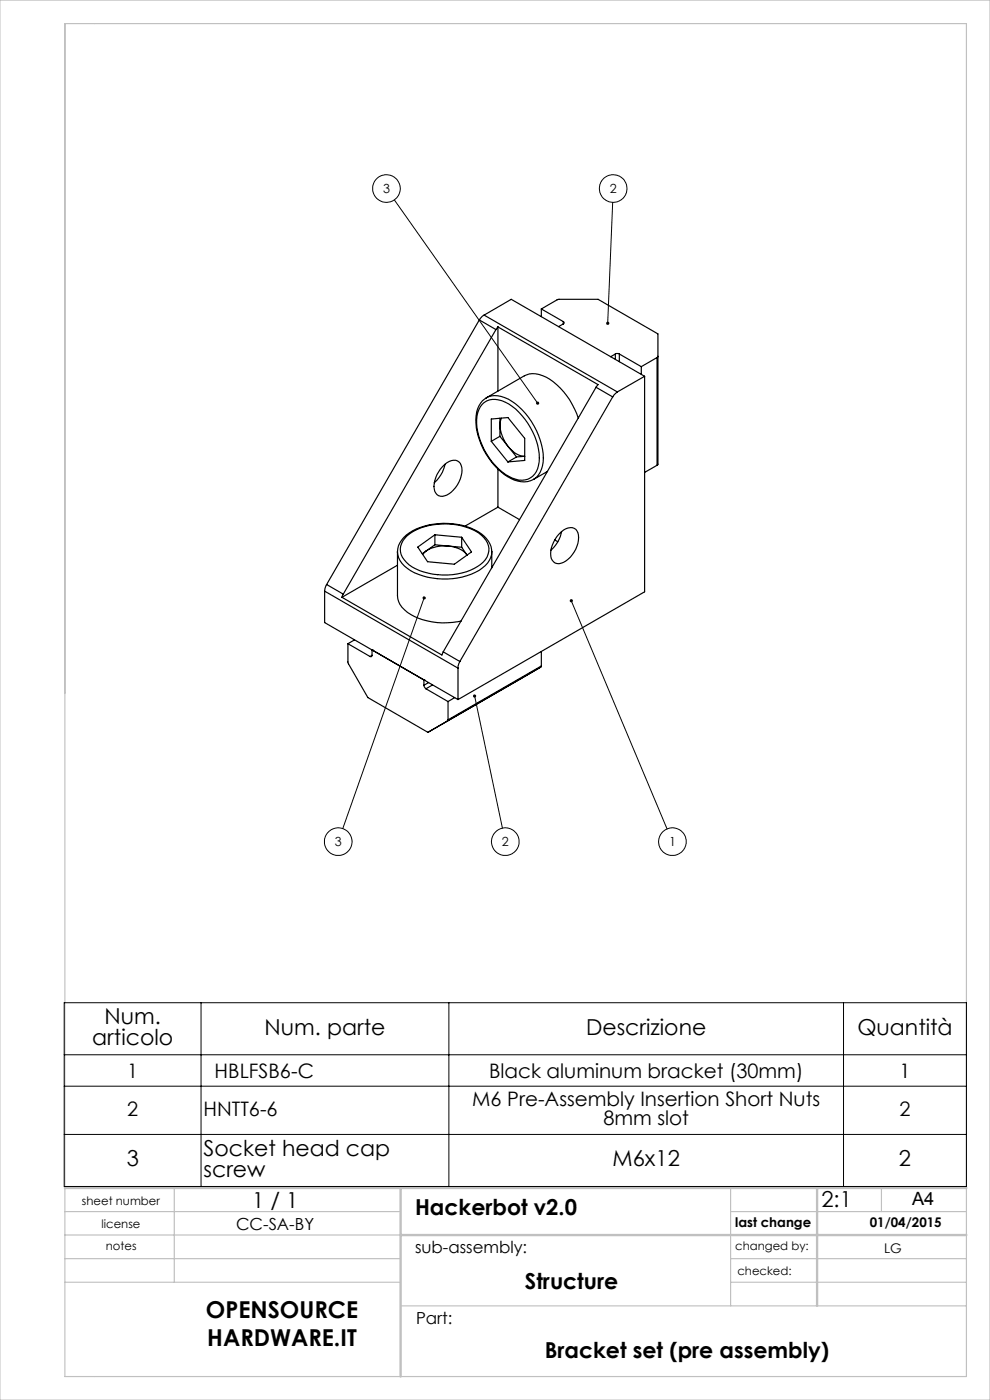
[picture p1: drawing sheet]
<svg xmlns="http://www.w3.org/2000/svg" width="210mm" height="297mm" viewBox="0 0 210 297" stroke-linecap="round" stroke-linejoin="round" font-family="sans-serif">
<g fill="none" stroke="#000" stroke-width=".21">
<path d="M83.6 42.4l30.5 43.1M130 42.9l-1.1 25.7M90 126.9l-17.3 48.9M121.2 127.5l20.3 48.4M100.7 147.7l5.9 28M13.6 212.7h191.4v39h-191.4zM42.7 212.7v39M95.2 212.7v39M178.9 212.7v39M13.6 230.4h191.4M13.6 223.8h191.4M13.6 240.7h191.4"/>
<circle cx="130.1" cy="40" r="2.92"/>
<circle cx="82" cy="40" r="2.93"/>
<circle cx="71.7" cy="178.5" r="2.94"/>
<circle cx="107.2" cy="178.5" r="2.94"/>
<circle cx="142.6" cy="178.5" r="2.93"/>
</g>
<path d="M0 0h210v297h-210z" fill="none" stroke="#c0c0c0" stroke-width=".21"/>
<g fill="none" stroke="#c0c0c0" stroke-width=".25">
<path d="M13.8 5h191.2v287h-191.2zM13.8 252h71.2M13.8 257h71.2M37 252v20M155 252v25M155 257h50M187 252v5M13.8 272h71.2M13.8 267h71.2M13.8 262h71.2M85 277h120M155 272h50"/>
<path d="M155 267h50"/>
</g>
<path d="M13.8 252h191.2M85 252v40M173.3 252v25M85 262h120" fill="none" stroke="#c0c0c0" stroke-width=".5"/>
<path d="M121 127.2a.34 .34 0 0 0 0 .6 .34 .34 0 0 0 .5-.3 .34 .34 0 0 0-.5-.4l.2 .4zM113.8 85.3a.34 .34 0 0 0 0 .4 .34 .34 0 0 0 .4 .1l-.1-.3 .2 .3a.35 .35 0 0 0 0-.5 .35 .35 0 0 0-.5 0zM128.7 68.4a.34 .34 0 0 0-.1 .3 .34 .34 0 0 0 .3 .2v-.3v.3a.34 .34 0 0 0 .3-.4 .34 .34 0 0 0-.5-.1zM89.7 126.6a.33 .33 0 0 0 0 .5 .33 .33 0 0 0 .5-.1 .33 .33 0 0 0-.1-.5l-.1 .4 .1-.4zM100.5 147.4a.35 .35 0 0 0 0 .5 .35 .35 0 0 0 .5-.2 .35 .35 0 0 0-.4-.4l.1 .4-.1-.4z" fill="#000"/>
<g fill="none" stroke="#000" stroke-width=".25">
<path d="M101.7 67.9l-32.4 56.1M101.7 67.9l3.5 2M102.7 66.8l-1 1.1M102.7 66.8l28.3 16.3M102.7 66.8l5.7-3.3 28.3 16.3M105.2 69.9l-32.4 56.1M105.6 69.4l-.4 .5M105.6 69.4l21.3 12.2-.5 .6M105.6 69.4v13.6M114.8 65.5l3.6-2h8.5l12.7 7.3v27.8l-.2 .1M114.8 65.5v1.7M114.8 65.5l4.7 2.7"/>
<path d="M119.5 68.2a.26 .26 0 0 1 .2 .3 .26 .26 0 0 1-.2 .2M119.5 68.7l-1 .6M119.5 68.2v.5M130.5 75.1h.9M130.5 75.1l-1 .6M130.5 75.1v1.1M131.4 75.1l4.6 2.7M131.4 75.1v1.6M136 77.8v1.6M136.7 79.8l-5.7 3.3M136.7 79.8v45.8l-39.5 22.8M139.4 75.8l-3.4 2"/>
<path d="M139.4 75.8v22.9M139.6 75.6l-.2 .2M93.8 99a2.63 2.63 0 0 1 3.6-1 3.8 3.8 0 0 1 0 4.2 4.7 4.7 0 0 1-4 3.1 2.04 2.04 0 0 1-1.3-2.7l.6-1.9zM94.4 98.5a7.2 7.2 0 0 1-2.3 3.9M102.3 85.8a4 4 0 0 1 4.9-.5 14.4 14.4 0 0 1 7.2 12.7 3.8 3.8 0 0 1-5.7 3.4 14.2 14.2 0 0 1-7.5-13.1 4.9 4.9 0 0 1 1.1-2.5zM103.2 84.4a5 5 0 0 0-2.3 4.6 14.9 14.9 0 0 0 8.2 12.8 4.7 4.7 0 0 0 4.1-.1M103.2 84.4l8-4.7a5.3 5.3 0 0 1 5.4 .8 16.1 16.1 0 0 1 6.1 8.2M103.2 84.4a5.2 5.2 0 0 1 5.3 .7 15.5 15.5 0 0 1 6.7 12.9 4.7 4.7 0 0 1-2 3.7M104.2 93.6v-4.7l3.5-.3 3.6 4.4v4.7l-3.6 .3M104.2 93.6l3.5 4.4M105.6 99.5v8.1M106 88.7v3.9"/>
<path d="M106 92.6l-1.8 1M106 92.6l3.6 4.3M106.4 88.7a6.4 6.4 0 0 0 1.8 6.5l1.4 1.1 .9 .4 .8 .1-1.7 .1M109.6 96.9l-1.9 1.1M126.4 82.2l-32.4 56.1M126.4 82.2l3.6 2M130 84.2l-32.5 56.1M131 83.1l-1 1.1M139.4 98.7l-2.7 1.5M84.3 117.2v9.2a4.7 4.7 0 0 0 2.8 3.9 15.3 15.3 0 0 0 10.7 1.5M84.3 119.9l-11.8 6.8M86.4 113.6a14.2 14.2 0 0 1 13.6-1.3 5.5 5.5 0 0 1 3.7 4.1 4.7 4.7 0 0 1-3.2 4.2 14.4 14.4 0 0 1-13.7-.8 3.7 3.7 0 0 1-1.3-5.1z"/>
<path d="M92.3 113.4l-3.7 2.7 2.1 3.1 5.7 .5 3.6-2.6-2.1-3.1M92.3 113.4l5.6 .6M92.3 115.6l-2.7 1.9M92.3 113.4v2.2M92.3 115.6l2.8 .2M95.1 115.8a6.3 6.3 0 0 0-5.4 1.8M95.1 115.8a5.2 5.2 0 0 1 3.9 1.8M95.1 115.8l2.8 .3M97.9 116.1l1.1 1.5M97.9 114v2.1M99 117.6l.1 .2M104.3 117a5.1 5.1 0 0 0-2.9-4.2 15 15 0 0 0-14.5 .2 4.9 4.9 0 0 0-2.6 4.2"/>
<path d="M104.3 117a5.2 5.2 0 0 1-3.5 4.4 15.2 15.2 0 0 1-14.4-.8 4.5 4.5 0 0 1-2.1-3.4M104.3 117v3.5M105.6 107.6l-7 4M105.6 107.6l4.6 2.6M116.1 100l-2.9 1.7M117.7 114.5l.6 .4M119 112.9a2.17 2.17 0 0 1 3.4-.3 5.4 5.4 0 0 1-1.9 6 2.44 2.44 0 0 1-3.1 .6 3.7 3.7 0 0 1 0-4.2l.7-1.2zM119.1 112.8a6.9 6.9 0 0 1-2.2 3.9M68.9 125.4l28.3 16.3M68.9 125.4v6.7l28.3 16.3M69.3 124l-.4 1.4M69.3 124l3.5 2"/>
<path d="M72.5 126.7l21.2 12.3 .3-.7M72.8 126l-.3 .7M73.8 136.6l.1 4.2 4.1 7.2 12.8 7.4M73.8 136.6l4.7 2.7M75.2 135.7l-1.4 .9M78.9 139a.26 .26 0 0 1-.1 .3 .26 .26 0 0 1-.3 0M78.9 137.9h.1M78.9 137.9v1.1M78.9 137.9l11 6.3M78.9 139l-.4 .3M94 138.3l3.5 2M114.8 138.2v3.1"/>
<path d="M89.9 145.4l.4 .7M89.9 144.2h.1M89.9 144.2v1.2M90.3 146.1l4.7 2.7M90.9 144.8l-1 .6M91.8 145.3l-1.5 .8M95 152.7l-.1 .3M95 148.8v3.9M96.4 148l-1.4 .8M97.2 141.7v6.7M97.5 140.3l-.3 .9v.5M114.7 141.5l-23.9 13.9"/>
<path d="M114.8 141.3l-.1 .2M114.8 141.3l-19.8 11.4"/>
</g>
<g font-size="4.9">
<text x="43.7" y="279.6">OPENSOURCE</text>
<text x="44" y="285.6">HARDWARE.IT</text>
</g>
<g font-size="4.7">
<text x="19.6" y="221.7">articolo</text>
<text x="22.2" y="217.2">Num.</text>
<text x="56.1" y="219.5">Num. parte</text>
<text x="124.3" y="219.5">Descrizione</text>
<text x="181.9" y="219.5">Quantità</text>
<text x="43.2" y="245.1">Socket head cap</text>
<text x="26.9" y="247.4">3</text>
<text x="43.2" y="249.7">screw</text>
<text x="129.9" y="247.4">M6x12</text>
<text x="190.7" y="247.4">2</text>
<text x="53.5" y="256.2">1 / 1</text>
<text x="88" y="257.8">Hackerbot v2.0</text>
<text x="174.2" y="256">2:1</text>
<text x="111.4" y="273.4">Structure</text>
<text x="115.6" y="288.1">Bracket set (pre assembly)</text>
</g>
<g font-size="4.2">
<text x="27" y="228.6">1</text>
<text x="45.5" y="228.6">HBLFSB6-C</text>
<text x="103.8" y="228.6">Black aluminum bracket (30mm)</text>
<text x="190.8" y="228.6">1</text>
<text x="27" y="236.7">2</text>
<text x="43.2" y="236.7">HNTT6-6</text>
<text x="100.2" y="234.6">M6 Pre-Assembly Insertion Short Nuts</text>
<text x="128" y="238.7">8mm slot</text>
<text x="190.8" y="236.7">2</text>
</g>
<text font-size="3.9" x="193.5" y="255.7">A4</text>
<g font-size="3.5">
<text x="50.1" y="261">CC-SA-BY</text>
<text x="88" y="265.8">sub-assembly:</text>
<text x="88.3" y="280.9">Part:</text>
</g>
<g font-size="2.8">
<text x="155.9" y="260.3">last change</text>
<text x="184.5" y="260.3">01/04/2015</text>
<text x="187.5" y="265.8">LG</text>
</g>
<g font-size="2.7">
<text x="81.2" y="41">3</text>
<text x="129.3" y="41">2</text>
<text x="71" y="179.5">3</text>
<text x="106.5" y="179.5">2</text>
<text x="141.9" y="179.5">1</text>
</g>
<g font-size="2.5">
<text x="17.4" y="255.5">sheet number</text>
<text x="21.5" y="260.5">license</text>
<text x="22.5" y="265.3">notes</text>
<text x="155.9" y="265.2">changed by:</text>
<text x="156.4" y="270.5">checked:</text>
</g>
</svg>
